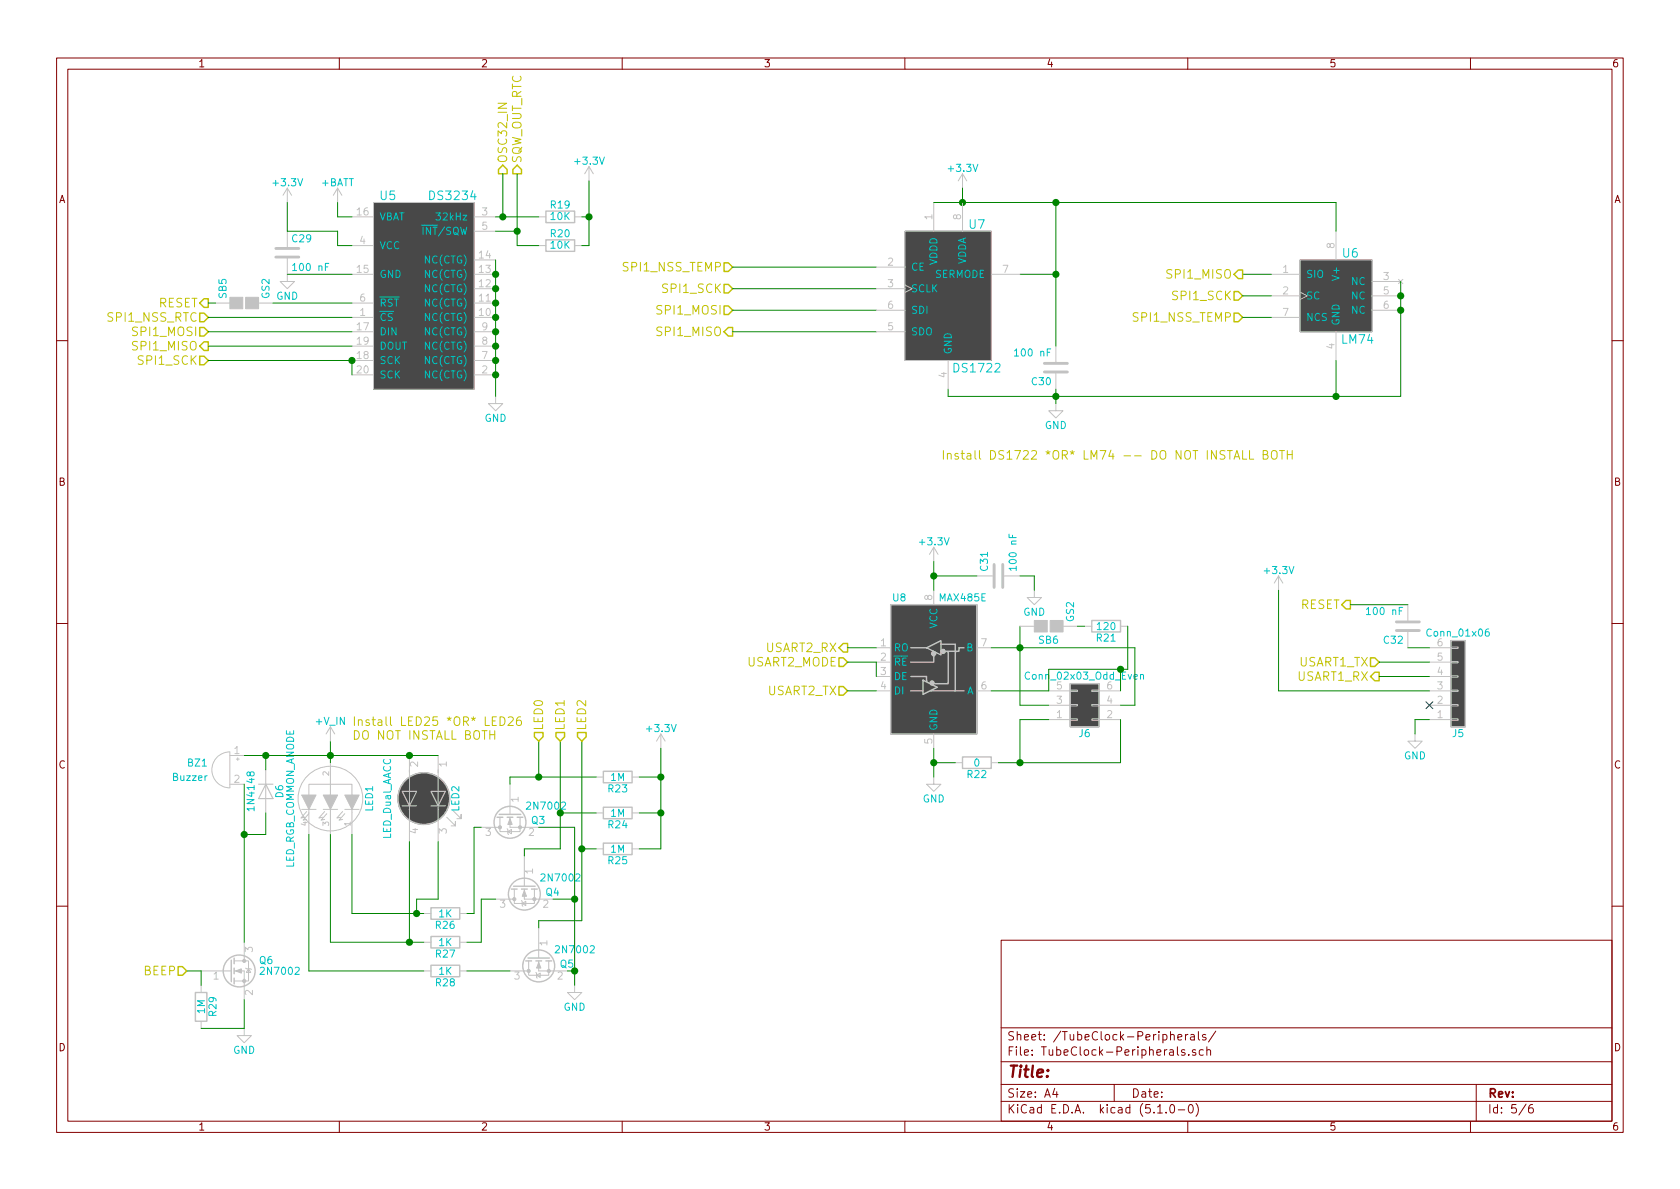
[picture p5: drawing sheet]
EESchema Schematic File Version 4
LIBS:TubeClock-cache
EELAYER 29 0
EELAYER END
$Descr A4 11693 8268
encoding utf-8
Sheet 5 6
Title ""
Date ""
Rev ""
Comp ""
Comment1 ""
Comment2 ""
Comment3 ""
Comment4 ""
$EndDescr
$Comp
L Interface_UART:MAX485E U?
U 1 1
P 6500 4600
AR Path="/5A0ADC38" Ref="U?"  Part="1" 
AR Path="/5A0ADB1D/5A0ADC38" Ref="U?"  Part="1" 
AR Path="/5C8548DD/5A0ADC38" Ref="U?"  Part="1" 
AR Path="/5C7E16B1/5A0ADC38" Ref="U8"  Part="1" 
F 0 "U8" H 6260 5050 50  0000 C CNN
F 1 "MAX485E" H 6530 5050 50  0000 L CNN
F 2 "Package_SO:SOIC-8_3.9x4.9mm_P1.27mm" H 6500 3900 50  0001 C CNN
F 3 "http://www.st.com/content/ccc/resource/technical/document/datasheet/81/93/fa/ed/87/47/46/00/CD00003136.pdf/files/CD00003136.pdf/jcr:content/translations/en.CD00003136.pdf" H 6500 4650 50  0001 C CNN
F 4 "ST1480ACDR" H 6500 4600 60  0001 C CNN "Part Number"
	1    6500 4600
	1    0    0    -1  
$EndComp
Text HLabel 3500 1200 1    60   Output ~ 0
OSC32_IN
$Comp
L power:+3.3V #PWR052
U 1 1
P 4100 1250
F 0 "#PWR052" H 4100 1100 50  0001 C CNN
F 1 "+3.3V" H 4100 1390 50  0000 C CNN
F 2 "" H 4100 1250 50  0001 C CNN
F 3 "" H 4100 1250 50  0001 C CNN
	1    4100 1250
	1    0    0    -1  
$EndComp
$Comp
L power:+BATT #PWR055
U 1 1
P 2350 1400
F 0 "#PWR055" H 2350 1250 50  0001 C CNN
F 1 "+BATT" H 2350 1540 50  0000 C CNN
F 2 "" H 2350 1400 50  0001 C CNN
F 3 "" H 2350 1400 50  0001 C CNN
	1    2350 1400
	1    0    0    -1  
$EndComp
$Comp
L power:GND #PWR057
U 1 1
P 3450 2750
F 0 "#PWR057" H 3450 2500 50  0001 C CNN
F 1 "GND" H 3450 2600 50  0000 C CNN
F 2 "" H 3450 2750 50  0001 C CNN
F 3 "" H 3450 2750 50  0001 C CNN
	1    3450 2750
	1    0    0    -1  
$EndComp
$Comp
L Device:C C29
U 1 1
P 2000 1750
F 0 "C29" H 2025 1850 50  0000 L CNN
F 1 "100 nF" H 2025 1650 50  0000 L CNN
F 2 "Capacitor_SMD:C_0805_2012Metric" H 2038 1600 50  0001 C CNN
F 3 "" H 2000 1750 50  0001 C CNN
	1    2000 1750
	1    0    0    -1  
$EndComp
$Comp
L power:+3.3V #PWR054
U 1 1
P 2000 1400
F 0 "#PWR054" H 2000 1250 50  0001 C CNN
F 1 "+3.3V" H 2000 1540 50  0000 C CNN
F 2 "" H 2000 1400 50  0001 C CNN
F 3 "" H 2000 1400 50  0001 C CNN
	1    2000 1400
	1    0    0    -1  
$EndComp
$Comp
L Device:R R20
U 1 1
P 3900 1700
F 0 "R20" V 3980 1700 50  0000 C CNN
F 1 "10K" V 3900 1700 50  0000 C CNN
F 2 "Resistor_SMD:R_0805_2012Metric" V 3830 1700 50  0001 C CNN
F 3 "" H 3900 1700 50  0001 C CNN
	1    3900 1700
	0    -1   -1   0   
$EndComp
$Comp
L Device:R R19
U 1 1
P 3900 1500
F 0 "R19" V 3980 1500 50  0000 C CNN
F 1 "10K" V 3900 1500 50  0000 C CNN
F 2 "Resistor_SMD:R_0805_2012Metric" V 3830 1500 50  0001 C CNN
F 3 "" H 3900 1500 50  0001 C CNN
	1    3900 1500
	0    -1   -1   0   
$EndComp
$Comp
L power:GND #PWR065
U 1 1
P 6500 5400
F 0 "#PWR065" H 6500 5150 50  0001 C CNN
F 1 "GND" H 6500 5250 50  0000 C CNN
F 2 "" H 6500 5400 50  0001 C CNN
F 3 "" H 6500 5400 50  0001 C CNN
	1    6500 5400
	1    0    0    -1  
$EndComp
$Comp
L power:+3.3V #PWR059
U 1 1
P 6500 3900
F 0 "#PWR059" H 6500 3750 50  0001 C CNN
F 1 "+3.3V" H 6500 4040 50  0000 C CNN
F 2 "" H 6500 3900 50  0001 C CNN
F 3 "" H 6500 3900 50  0001 C CNN
	1    6500 3900
	1    0    0    -1  
$EndComp
$Comp
L Device:C C31
U 1 1
P 6950 4000
F 0 "C31" H 6975 4100 50  0000 L CNN
F 1 "100 nF" H 6975 3900 50  0000 L CNN
F 2 "Capacitor_SMD:C_0805_2012Metric" H 6988 3850 50  0001 C CNN
F 3 "" H 6950 4000 50  0001 C CNN
	1    6950 4000
	0    -1   -1   0   
$EndComp
$Comp
L power:GND #PWR060
U 1 1
P 7200 4100
F 0 "#PWR060" H 7200 3850 50  0001 C CNN
F 1 "GND" H 7200 3950 50  0000 C CNN
F 2 "" H 7200 4100 50  0001 C CNN
F 3 "" H 7200 4100 50  0001 C CNN
	1    7200 4100
	1    0    0    -1  
$EndComp
$Comp
L Connector_Generic:Conn_01x06 J?
U 1 1
P 10150 4800
AR Path="/5A0B47CF" Ref="J?"  Part="1" 
AR Path="/5A0ADB1D/5A0B47CF" Ref="J?"  Part="1" 
AR Path="/5C8548DD/5A0B47CF" Ref="J?"  Part="1" 
AR Path="/5C7E16B1/5A0B47CF" Ref="J5"  Part="1" 
F 0 "J5" H 10150 5100 50  0000 C CNN
F 1 "Conn_01x06" H 10150 4400 50  0000 C CNN
F 2 "Connector_PinHeader_2.54mm:PinHeader_1x06_P2.54mm_Vertical" H 10150 4800 50  0001 C CNN
F 3 "" H 10150 4800 50  0001 C CNN
	1    10150 4800
	1    0    0    1   
$EndComp
$Comp
L power:GND #PWR062
U 1 1
P 9850 5100
F 0 "#PWR062" H 9850 4850 50  0001 C CNN
F 1 "GND" H 9850 4950 50  0000 C CNN
F 2 "" H 9850 5100 50  0001 C CNN
F 3 "" H 9850 5100 50  0001 C CNN
	1    9850 5100
	1    0    0    -1  
$EndComp
$Comp
L power:+3.3V #PWR061
U 1 1
P 8900 4100
F 0 "#PWR061" H 8900 3950 50  0001 C CNN
F 1 "+3.3V" H 8900 4240 50  0000 C CNN
F 2 "" H 8900 4100 50  0001 C CNN
F 3 "" H 8900 4100 50  0001 C CNN
	1    8900 4100
	1    0    0    -1  
$EndComp
Text HLabel 1450 2100 0    60   Output ~ 0
RESET
Text HLabel 9600 4600 0    60   Input ~ 0
USART1_TX
Text HLabel 9600 4700 0    60   Output ~ 0
USART1_RX
Text HLabel 5900 4500 0    60   Output ~ 0
USART2_RX
Text HLabel 5900 4600 0    60   Input ~ 0
USART2_MODE
Text HLabel 5900 4800 0    60   Input ~ 0
USART2_TX
$Comp
L Connector_Generic:Conn_02x03_Odd_Even J?
U 1 1
P 7500 4900
AR Path="/5A0E0EE5" Ref="J?"  Part="1" 
AR Path="/5A0ADB1D/5A0E0EE5" Ref="J?"  Part="1" 
AR Path="/5C8548DD/5A0E0EE5" Ref="J?"  Part="1" 
AR Path="/5C7E16B1/5A0E0EE5" Ref="J6"  Part="1" 
F 0 "J6" H 7550 5100 50  0000 C CNN
F 1 "Conn_02x03_Odd_Even" H 7550 4700 50  0000 C CNN
F 2 "Connector_PinHeader_2.54mm:PinHeader_2x03_P2.54mm_Vertical" H 7500 4900 50  0001 C CNN
F 3 "" H 7500 4900 50  0001 C CNN
	1    7500 4900
	1    0    0    1   
$EndComp
$Comp
L Device:C C32
U 1 1
P 9800 4350
F 0 "C32" H 9825 4450 50  0000 L CNN
F 1 "100 nF" H 9825 4250 50  0000 L CNN
F 2 "Capacitor_SMD:C_0805_2012Metric" H 9838 4200 50  0001 C CNN
F 3 "" H 9800 4350 50  0001 C CNN
	1    9800 4350
	-1   0    0    1   
$EndComp
$Comp
L power:+3.3V #PWR053
U 1 1
P 6700 1300
F 0 "#PWR053" H 6700 1150 50  0001 C CNN
F 1 "+3.3V" H 6700 1440 50  0000 C CNN
F 2 "" H 6700 1300 50  0001 C CNN
F 3 "" H 6700 1300 50  0001 C CNN
	1    6700 1300
	1    0    0    -1  
$EndComp
$Comp
L Device:C C30
U 1 1
P 7350 2550
F 0 "C30" H 7375 2650 50  0000 L CNN
F 1 "100 nF" H 7375 2450 50  0000 L CNN
F 2 "Capacitor_SMD:C_0805_2012Metric" H 7388 2400 50  0001 C CNN
F 3 "" H 7350 2550 50  0001 C CNN
	1    7350 2550
	-1   0    0    1   
$EndComp
$Comp
L power:GND #PWR058
U 1 1
P 7350 2800
F 0 "#PWR058" H 7350 2550 50  0001 C CNN
F 1 "GND" H 7350 2650 50  0000 C CNN
F 2 "" H 7350 2800 50  0001 C CNN
F 3 "" H 7350 2800 50  0001 C CNN
	1    7350 2800
	1    0    0    -1  
$EndComp
$Comp
L TubeClock:DS3234 U?
U 1 1
P 2950 2050
AR Path="/5A7DBF61" Ref="U?"  Part="1" 
AR Path="/5A0ADB1D/5A7DBF61" Ref="U?"  Part="1" 
AR Path="/5C8548DD/5A7DBF61" Ref="U?"  Part="1" 
AR Path="/5C7E16B1/5A7DBF61" Ref="U5"  Part="1" 
F 0 "U5" H 2700 2750 60  0000 C CNN
F 1 "DS3234" H 3150 2750 60  0000 C CNN
F 2 "Package_SO:SO-20_12.8x7.5mm_P1.27mm" H 2950 2050 60  0001 C CNN
F 3 "https://datasheets.maximintegrated.com/en/ds/DS3234.pdf" H 2950 2050 60  0001 C CNN
F 4 "Maxim" H 2750 1300 60  0001 C CNN "Manufacturer"
	1    2950 2050
	1    0    0    -1  
$EndComp
Text HLabel 1450 2500 0    60   Input ~ 0
SPI1_SCK
Text HLabel 1450 2300 0    60   Input ~ 0
SPI1_MOSI
Text HLabel 1450 2400 0    60   Output ~ 0
SPI1_MISO
$Comp
L power:GND #PWR056
U 1 1
P 2000 1900
F 0 "#PWR056" H 2000 1650 50  0001 C CNN
F 1 "GND" H 2000 1750 50  0000 C CNN
F 2 "" H 2000 1900 50  0001 C CNN
F 3 "" H 2000 1900 50  0001 C CNN
	1    2000 1900
	1    0    0    -1  
$EndComp
Text HLabel 1450 2200 0    60   Input ~ 0
SPI1_NSS_RTC
$Comp
L TubeClock:LM74 U?
U 1 1
P 9300 2050
AR Path="/5A7E2809" Ref="U?"  Part="1" 
AR Path="/5A0ADB1D/5A7E2809" Ref="U?"  Part="1" 
AR Path="/5C8548DD/5A7E2809" Ref="U?"  Part="1" 
AR Path="/5C7E16B1/5A7E2809" Ref="U6"  Part="1" 
F 0 "U6" H 9400 2350 60  0000 C CNN
F 1 "LM74" H 9450 1750 60  0000 C CNN
F 2 "Package_SO:SOIC-8_3.9x4.9mm_P1.27mm" H 9300 2050 60  0001 C CNN
F 3 "http://www.ti.com/lit/ds/symlink/lm74.pdf" H 9300 2050 60  0001 C CNN
F 4 "LM74CIMX-3/NOPB" H 9300 2050 60  0001 C CNN "Part Number"
	1    9300 2050
	1    0    0    -1  
$EndComp
Text HLabel 9400 4200 0    60   Output ~ 0
RESET
Wire Wire Line
	6900 4800 7300 4800
Wire Wire Line
	6900 4500 7100 4500
Wire Wire Line
	7100 4350 7100 4500
Wire Wire Line
	7100 4900 7300 4900
Wire Wire Line
	6500 5200 6500 5300
Wire Wire Line
	7300 5000 7100 5000
Wire Wire Line
	7100 5000 7100 5300
Connection ~ 6500 5300
Wire Wire Line
	6500 3900 6500 4000
Wire Wire Line
	6800 4000 6500 4000
Connection ~ 6500 4000
Wire Wire Line
	7100 4000 7200 4000
Wire Wire Line
	7200 4000 7200 4100
Wire Wire Line
	6100 4600 6100 4700
Wire Wire Line
	9850 5100 9850 5000
Wire Wire Line
	9850 5000 9950 5000
Wire Wire Line
	5900 4500 6100 4500
Wire Wire Line
	6100 4600 5900 4600
Wire Wire Line
	5900 4800 6100 4800
Wire Wire Line
	7800 5300 7800 5000
Connection ~ 7100 5300
Wire Wire Line
	7300 4650 7800 4650
Wire Wire Line
	7300 4800 7300 4650
Wire Wire Line
	7800 4900 7900 4900
Wire Wire Line
	7900 4900 7900 4500
Connection ~ 7100 4500
Wire Wire Line
	9400 4200 9800 4200
Wire Wire Line
	9800 4500 9950 4500
Wire Wire Line
	9600 4600 9950 4600
Wire Wire Line
	9950 4700 9600 4700
Wire Wire Line
	8900 4100 8900 4800
Wire Wire Line
	8900 4800 9950 4800
Wire Wire Line
	2450 1500 2350 1500
Wire Wire Line
	2350 1500 2350 1400
Wire Wire Line
	2450 1900 2000 1900
Wire Wire Line
	2450 1700 2350 1700
Wire Wire Line
	2350 1700 2350 1600
Wire Wire Line
	2000 1600 2000 1400
Wire Wire Line
	4050 1700 4100 1700
Wire Wire Line
	4100 1700 4100 1500
Wire Wire Line
	4050 1500 4100 1500
Connection ~ 4100 1500
Wire Wire Line
	2450 2500 1450 2500
Wire Wire Line
	1450 2400 2450 2400
Wire Wire Line
	2450 2300 1450 2300
Wire Wire Line
	1450 2200 2450 2200
Wire Wire Line
	2450 2600 2450 2500
Wire Wire Line
	7350 1400 7350 1900
Connection ~ 6700 1400
Wire Wire Line
	7100 1900 7350 1900
Connection ~ 7350 1900
Wire Wire Line
	7350 2700 7350 2750
Wire Wire Line
	6600 2700 6600 2750
Wire Wire Line
	6600 2750 7350 2750
Connection ~ 7350 2750
Wire Wire Line
	6700 1300 6700 1400
Text HLabel 5100 2000 0    60   Input ~ 0
SPI1_SCK
Text HLabel 5100 2150 0    60   Input ~ 0
SPI1_MOSI
Text HLabel 5100 2300 0    60   Output ~ 0
SPI1_MISO
Text HLabel 5100 1850 0    60   Input ~ 0
SPI1_NSS_TEMP
Wire Wire Line
	5100 1850 6100 1850
Wire Wire Line
	6100 2000 5100 2000
Wire Wire Line
	5100 2150 6100 2150
Wire Wire Line
	6100 2300 5100 2300
Text HLabel 8650 2200 0    60   Input ~ 0
SPI1_NSS_TEMP
Text HLabel 8650 2050 0    60   Input ~ 0
SPI1_SCK
Wire Wire Line
	8650 1900 8850 1900
Wire Wire Line
	8850 2050 8650 2050
Wire Wire Line
	8650 2200 8850 2200
Text HLabel 8650 1900 0    60   Output ~ 0
SPI1_MISO
Wire Wire Line
	9300 2750 9300 2500
Connection ~ 9300 2750
Wire Wire Line
	9300 1400 9300 1600
Connection ~ 7350 1400
$Comp
L TubeClock:DS1722 U?
U 1 1
P 6600 2150
AR Path="/5A7E240D" Ref="U?"  Part="1" 
AR Path="/5A0ADB1D/5A7E240D" Ref="U?"  Part="1" 
AR Path="/5C8548DD/5A7E240D" Ref="U?"  Part="1" 
AR Path="/5C7E16B1/5A7E240D" Ref="U7"  Part="1" 
F 0 "U7" H 6800 2750 60  0000 C CNN
F 1 "DS1722" H 6800 1750 60  0000 C CNN
F 2 "Package_SO:SOIC-8_3.9x4.9mm_P1.27mm" H 6600 2150 60  0001 C CNN
F 3 "https://datasheets.maximintegrated.com/en/ds/DS1722.pdf" H 6600 2150 60  0001 C CNN
	1    6600 2150
	1    0    0    -1  
$EndComp
Wire Wire Line
	6500 1400 6700 1400
Wire Wire Line
	2350 1600 2000 1600
Text Notes 6550 3200 0    60   ~ 0
Install DS1722 *OR* LM74 -- DO NOT INSTALL BOTH
$Comp
L win:GS2 SB5
U 1 1
P 1700 2100
F 0 "SB5" H 1800 2250 50  0000 C CNN
F 1 "GS2" H 1800 1951 50  0000 C CNN
F 2 "Jumper:SolderJumper-2_P1.3mm_Open_Pad1.0x1.5mm" V 1774 2100 50  0001 C CNN
F 3 "" H 1700 2100 50  0001 C CNN
	1    1700 2100
	0    -1   -1   0   
$EndComp
Wire Wire Line
	1450 2100 1500 2100
Wire Wire Line
	1900 2100 2450 2100
$Comp
L Device:LED_Dual_AACC LED2
U 1 1
P 2950 5550
F 0 "LED2" H 2950 5775 50  0000 C CNN
F 1 "LED_Dual_AACC" H 2950 5300 50  0000 C CNN
F 2 "LED_SMD:LED_Cree-PLCC4_3.2x2.8mm_CCW" H 2980 5550 50  0001 C CNN
F 3 "https://www.vcclite.com/product/led-smt-1206-1-72-1v-20ma-redgreen-2k/" H 2980 5550 50  0001 C CNN
F 4 "CMD1522SRUGCTR8" H 2950 5550 60  0001 C CNN "Part Number"
	1    2950 5550
	0    1    1    0   
$EndComp
$Comp
L Transistor_FET:2N7002 Q?
U 1 1
P 3650 6150
AR Path="/5B2225CE" Ref="Q?"  Part="1" 
AR Path="/5A0ADB1D/5B2225CE" Ref="Q?"  Part="1" 
AR Path="/5C8548DD/5B2225CE" Ref="Q?"  Part="1" 
AR Path="/5C7E16B1/5B2225CE" Ref="Q4"  Part="1" 
F 0 "Q4" V 3700 5900 50  0000 L CNN
F 1 "2N7002" V 3600 5750 50  0000 L CNN
F 2 "Package_TO_SOT_SMD:SOT-23" H 3850 6075 50  0001 L CIN
F 3 "https://www.diodes.com/assets/Datasheets/ds11303.pdf" H 3650 6150 50  0001 L CNN
	1    3650 6150
	0    -1   1    0   
$EndComp
$Comp
L Transistor_FET:2N7002 Q?
U 1 1
P 3550 5650
AR Path="/5B2225D5" Ref="Q?"  Part="1" 
AR Path="/5A0ADB1D/5B2225D5" Ref="Q?"  Part="1" 
AR Path="/5C8548DD/5B2225D5" Ref="Q?"  Part="1" 
AR Path="/5C7E16B1/5B2225D5" Ref="Q3"  Part="1" 
F 0 "Q3" V 3600 5400 50  0000 L CNN
F 1 "2N7002" V 3500 5250 50  0000 L CNN
F 2 "Package_TO_SOT_SMD:SOT-23" H 3750 5575 50  0001 L CIN
F 3 "https://www.diodes.com/assets/Datasheets/ds11303.pdf" H 3550 5650 50  0001 L CNN
	1    3550 5650
	0    -1   1    0   
$EndComp
$Comp
L Device:R R27
U 1 1
P 3100 6550
F 0 "R27" V 3180 6550 50  0000 C CNN
F 1 "1K" V 3100 6550 50  0000 C CNN
F 2 "Resistor_SMD:R_0805_2012Metric" V 3030 6550 50  0001 C CNN
F 3 "" H 3100 6550 50  0001 C CNN
	1    3100 6550
	0    1    1    0   
$EndComp
$Comp
L Device:R R26
U 1 1
P 3100 6350
F 0 "R26" V 3180 6350 50  0000 C CNN
F 1 "1K" V 3100 6350 50  0000 C CNN
F 2 "Resistor_SMD:R_0805_2012Metric" V 3030 6350 50  0001 C CNN
F 3 "" H 3100 6350 50  0001 C CNN
	1    3100 6350
	0    -1   1    0   
$EndComp
$Comp
L power:GND #PWR066
U 1 1
P 4000 6850
F 0 "#PWR066" H 4000 6600 50  0001 C CNN
F 1 "GND" H 4000 6700 50  0000 C CNN
F 2 "" H 4000 6850 50  0001 C CNN
F 3 "" H 4000 6850 50  0001 C CNN
	1    4000 6850
	1    0    0    -1  
$EndComp
$Comp
L Device:R R23
U 1 1
P 4300 5400
F 0 "R23" V 4380 5400 50  0000 C CNN
F 1 "1M" V 4300 5400 50  0000 C CNN
F 2 "Resistor_SMD:R_0805_2012Metric" V 4230 5400 50  0001 C CNN
F 3 "" H 4300 5400 50  0001 C CNN
	1    4300 5400
	0    1    1    0   
$EndComp
$Comp
L Device:R R24
U 1 1
P 4300 5650
F 0 "R24" V 4380 5650 50  0000 C CNN
F 1 "1M" V 4300 5650 50  0000 C CNN
F 2 "Resistor_SMD:R_0805_2012Metric" V 4230 5650 50  0001 C CNN
F 3 "" H 4300 5650 50  0001 C CNN
	1    4300 5650
	0    1    1    0   
$EndComp
$Comp
L power:+3.3V #PWR064
U 1 1
P 4600 5200
F 0 "#PWR064" H 4600 5050 50  0001 C CNN
F 1 "+3.3V" H 4600 5340 50  0000 C CNN
F 2 "" H 4600 5200 50  0001 C CNN
F 3 "" H 4600 5200 50  0001 C CNN
	1    4600 5200
	1    0    0    -1  
$EndComp
$Comp
L Device:Buzzer BZ1
U 1 1
P 1600 5350
F 0 "BZ1" H 1750 5400 50  0000 L CNN
F 1 "Buzzer" H 1750 5300 50  0000 L CNN
F 2 "TubeClock:Buzzer_16x14RM7.6" V 1575 5450 50  0001 C CNN
F 3 "https://product.tdk.com/en/search/sw_piezo/sw_piezo/em-buzzer/info?part_no=SD1614TT-B1" V 1575 5450 50  0001 C CNN
F 4 "TDK SD1614TT-B1" H 1600 5350 60  0001 C CNN "Part Number"
	1    1600 5350
	-1   0    0    -1  
$EndComp
$Comp
L Transistor_FET:2N7002 Q?
U 1 1
P 1600 6750
AR Path="/5B22260E" Ref="Q?"  Part="1" 
AR Path="/5A0ADB1D/5B22260E" Ref="Q?"  Part="1" 
AR Path="/5C8548DD/5B22260E" Ref="Q?"  Part="1" 
AR Path="/5C7E16B1/5B22260E" Ref="Q6"  Part="1" 
F 0 "Q6" H 1800 6825 50  0000 L CNN
F 1 "2N7002" H 1800 6750 50  0000 L CNN
F 2 "Package_TO_SOT_SMD:SOT-23" H 1800 6675 50  0001 L CIN
F 3 "https://www.diodes.com/assets/Datasheets/ds11303.pdf" H 1600 6750 50  0001 L CNN
	1    1600 6750
	1    0    0    -1  
$EndComp
$Comp
L power:GND #PWR067
U 1 1
P 1700 7150
F 0 "#PWR067" H 1700 6900 50  0001 C CNN
F 1 "GND" H 1700 7000 50  0000 C CNN
F 2 "" H 1700 7150 50  0001 C CNN
F 3 "" H 1700 7150 50  0001 C CNN
	1    1700 7150
	1    0    0    -1  
$EndComp
$Comp
L Device:R R29
U 1 1
P 1400 7000
F 0 "R29" V 1480 7000 50  0000 C CNN
F 1 "1M" V 1400 7000 50  0000 C CNN
F 2 "Resistor_SMD:R_0805_2012Metric" V 1330 7000 50  0001 C CNN
F 3 "" H 1400 7000 50  0001 C CNN
	1    1400 7000
	1    0    0    -1  
$EndComp
$Comp
L Device:R R25
U 1 1
P 4300 5900
F 0 "R25" V 4380 5900 50  0000 C CNN
F 1 "1M" V 4300 5900 50  0000 C CNN
F 2 "Resistor_SMD:R_0805_2012Metric" V 4230 5900 50  0001 C CNN
F 3 "" H 4300 5900 50  0001 C CNN
	1    4300 5900
	0    1    1    0   
$EndComp
$Comp
L Transistor_FET:2N7002 Q?
U 1 1
P 3750 6650
AR Path="/5B22262B" Ref="Q?"  Part="1" 
AR Path="/5A0ADB1D/5B22262B" Ref="Q?"  Part="1" 
AR Path="/5C8548DD/5B22262B" Ref="Q?"  Part="1" 
AR Path="/5C7E16B1/5B22262B" Ref="Q5"  Part="1" 
F 0 "Q5" V 3800 6400 50  0000 L CNN
F 1 "2N7002" V 3700 6250 50  0000 L CNN
F 2 "Package_TO_SOT_SMD:SOT-23" H 3950 6575 50  0001 L CIN
F 3 "https://www.diodes.com/assets/Datasheets/ds11303.pdf" H 3750 6650 50  0001 L CNN
	1    3750 6650
	0    -1   1    0   
$EndComp
$Comp
L Device:R R28
U 1 1
P 3100 6750
F 0 "R28" V 3180 6750 50  0000 C CNN
F 1 "1K" V 3100 6750 50  0000 C CNN
F 2 "Resistor_SMD:R_0805_2012Metric" V 3030 6750 50  0001 C CNN
F 3 "" H 3100 6750 50  0001 C CNN
	1    3100 6750
	0    1    1    0   
$EndComp
$Comp
L win:LED_RGB_COMMON_ANODE LED1
U 1 1
P 2300 5550
F 0 "LED1" H 2300 5825 50  0000 C CNN
F 1 "LED_RGB_COMMON_ANODE" H 2300 5275 50  0000 C CNN
F 2 "LED_THT:LED_D5.0mm-4_RGB" H 2325 5700 60  0001 C CNN
F 3 "https://www.adafruit.com/product/302" H 2325 5700 60  0001 C CNN
	1    2300 5550
	0    1    1    0   
$EndComp
Connection ~ 4600 5400
Wire Wire Line
	4600 5200 4600 5400
Wire Wire Line
	1700 5450 1700 5800
Wire Wire Line
	1700 6950 1700 7150
Wire Wire Line
	1300 6750 1400 6750
Wire Wire Line
	1400 6750 1400 6850
Wire Wire Line
	1400 7150 1700 7150
Wire Wire Line
	4150 5400 3750 5400
Wire Wire Line
	3550 5400 3550 5450
Wire Wire Line
	4150 5650 3900 5650
Wire Wire Line
	3650 5900 3650 5950
Wire Wire Line
	4150 5900 4050 5900
Wire Wire Line
	3750 6400 3750 6450
Wire Wire Line
	4600 5900 4450 5900
Wire Wire Line
	4450 5650 4600 5650
Wire Wire Line
	3750 5150 3750 5400
Connection ~ 3750 5400
Wire Wire Line
	3900 5150 3900 5650
Wire Wire Line
	4050 5150 4050 5900
Wire Wire Line
	3750 5750 4000 5750
Wire Wire Line
	4000 5750 4000 6250
Wire Wire Line
	3950 6750 4000 6750
Connection ~ 4000 6750
Wire Wire Line
	3850 6250 4000 6250
Connection ~ 4000 6250
Wire Wire Line
	3250 6350 3300 6350
Wire Wire Line
	3300 6350 3300 5750
Wire Wire Line
	3300 5750 3350 5750
Wire Wire Line
	3250 6550 3350 6550
Wire Wire Line
	3350 6550 3350 6250
Wire Wire Line
	3350 6250 3450 6250
Wire Wire Line
	3250 6750 3550 6750
Wire Wire Line
	1700 5250 1850 5250
Wire Wire Line
	2300 5150 2300 5250
Connection ~ 2300 5250
Wire Wire Line
	3050 5850 3050 6250
Wire Wire Line
	3050 6250 2900 6250
Wire Wire Line
	2900 6250 2900 6350
Wire Wire Line
	2450 6350 2900 6350
Wire Wire Line
	2950 6750 2150 6750
Wire Wire Line
	2150 6750 2150 5800
Wire Wire Line
	2450 5800 2450 6350
Connection ~ 2900 6350
Wire Wire Line
	2950 6550 2850 6550
Wire Wire Line
	2300 6550 2300 5800
Wire Wire Line
	2850 5850 2850 6550
Connection ~ 2850 6550
Wire Wire Line
	4450 5400 4600 5400
$Comp
L TubeClock:+V_IN #PWR?
U 1 1
P 2300 5150
AR Path="/5B222675" Ref="#PWR?"  Part="1" 
AR Path="/5A0ADB1D/5B222675" Ref="#PWR?"  Part="1" 
AR Path="/5C8548DD/5B222675" Ref="#PWR?"  Part="1" 
AR Path="/5C7E16B1/5B222675" Ref="#PWR063"  Part="1" 
F 0 "#PWR063" H 2300 5000 50  0001 C CNN
F 1 "+V_IN" H 2300 5290 50  0000 C CNN
F 2 "" H 2300 5150 50  0001 C CNN
F 3 "" H 2300 5150 50  0001 C CNN
	1    2300 5150
	1    0    0    -1  
$EndComp
$Comp
L Device:D D6
U 1 1
P 1850 5500
F 0 "D6" H 1850 5600 50  0000 C CNN
F 1 "1N4148" H 1850 5400 50  0000 C CNN
F 2 "Diode_SMD:D_SOD-123" H 1850 5500 50  0001 C CNN
F 3 "https://www.diodes.com/assets/Datasheets/ds30086.pdf" H 1850 5500 50  0001 C CNN
	1    1850 5500
	0    1    1    0   
$EndComp
Wire Wire Line
	1850 5350 1850 5250
Connection ~ 1850 5250
Wire Wire Line
	1850 5650 1850 5800
Wire Wire Line
	1850 5800 1700 5800
Text Notes 2450 5150 0    60   ~ 0
Install LED25 *OR* LED26\nDO NOT INSTALL BOTH
Text HLabel 1300 6750 0    60   Input ~ 0
BEEP
Text HLabel 3750 5150 1    60   Input ~ 0
LED0
Text HLabel 3900 5150 1    60   Input ~ 0
LED1
Text HLabel 4050 5150 1    60   Input ~ 0
LED2
$Comp
L Device:R R21
U 1 1
P 7700 4350
F 0 "R21" V 7780 4350 50  0000 C CNN
F 1 "120" V 7700 4350 50  0000 C CNN
F 2 "Resistor_SMD:R_0805_2012Metric" V 7630 4350 50  0001 C CNN
F 3 "" H 7700 4350 50  0001 C CNN
	1    7700 4350
	0    1    1    0   
$EndComp
$Comp
L Device:R R22
U 1 1
P 6800 5300
F 0 "R22" V 6880 5300 50  0000 C CNN
F 1 "0" V 6800 5300 50  0000 C CNN
F 2 "Resistor_SMD:R_0805_2012Metric" V 6730 5300 50  0001 C CNN
F 3 "" H 6800 5300 50  0001 C CNN
	1    6800 5300
	0    1    1    0   
$EndComp
Wire Wire Line
	6950 5300 7100 5300
Wire Wire Line
	6650 5300 6500 5300
$Comp
L win:GS2 SB6
U 1 1
P 7300 4350
F 0 "SB6" V 7200 4350 50  0000 C CNN
F 1 "GS2" H 7400 4201 50  0000 C CNN
F 2 "Jumper:SolderJumper-2_P1.3mm_Open_Pad1.0x1.5mm" V 7374 4350 50  0001 C CNN
F 3 "" H 7300 4350 50  0001 C CNN
	1    7300 4350
	0    -1   -1   0   
$EndComp
Wire Wire Line
	7800 4800 7800 4650
Wire Wire Line
	7850 4650 7850 4350
Connection ~ 7800 4650
Wire Wire Line
	7500 4350 7550 4350
Wire Wire Line
	6500 5300 6500 5400
Wire Wire Line
	6500 4000 6500 4100
Wire Wire Line
	7100 5300 7800 5300
Wire Wire Line
	7100 4500 7900 4500
Wire Wire Line
	7100 4500 7100 4900
Wire Wire Line
	4100 1500 4100 1250
Wire Wire Line
	6700 1400 7350 1400
Wire Wire Line
	7350 1900 7350 2400
Wire Wire Line
	7350 2750 7350 2800
Wire Wire Line
	7350 2750 9300 2750
Wire Wire Line
	9300 2750 9750 2750
Wire Wire Line
	7350 1400 9300 1400
Wire Wire Line
	4600 5400 4600 5650
Wire Wire Line
	3750 5400 3550 5400
Wire Wire Line
	3900 5900 3650 5900
Wire Wire Line
	4050 6400 3750 6400
Wire Wire Line
	4000 6750 4000 6850
Wire Wire Line
	4000 6250 4000 6750
Wire Wire Line
	2300 5250 2300 5300
Wire Wire Line
	2900 6350 2950 6350
Wire Wire Line
	2850 6550 2300 6550
Wire Wire Line
	1850 5250 2300 5250
Wire Wire Line
	7800 4650 7850 4650
Wire Wire Line
	3450 1800 3450 1900
Text HLabel 3600 1200 1    60   Output ~ 0
SQW_OUT_RTC
Wire Wire Line
	1700 5800 1700 6550
Connection ~ 1700 5800
Connection ~ 3900 5650
Wire Wire Line
	3900 5650 3900 5900
Connection ~ 4600 5650
Wire Wire Line
	4600 5650 4600 5900
Connection ~ 4050 5900
Wire Wire Line
	4050 5900 4050 6400
Wire Wire Line
	2300 5250 2850 5250
Wire Wire Line
	2850 5250 3050 5250
Connection ~ 2850 5250
Wire Wire Line
	3450 2600 3450 2750
Connection ~ 2450 2500
Wire Wire Line
	3450 1900 3450 2000
Connection ~ 3450 1900
Wire Wire Line
	3450 2000 3450 2100
Connection ~ 3450 2000
Wire Wire Line
	3450 2100 3450 2200
Connection ~ 3450 2100
Wire Wire Line
	3450 2200 3450 2300
Connection ~ 3450 2200
Wire Wire Line
	3450 2300 3450 2400
Connection ~ 3450 2300
Wire Wire Line
	3450 2400 3450 2500
Connection ~ 3450 2400
Wire Wire Line
	3450 2500 3450 2600
Connection ~ 3450 2500
Connection ~ 3450 2600
NoConn ~ 9950 4900
Wire Wire Line
	9750 2150 9750 2750
Wire Wire Line
	9750 2150 9750 2050
Connection ~ 9750 2150
Wire Wire Line
	9750 2050 9750 1950
Connection ~ 9750 2050
Wire Wire Line
	3450 1600 3600 1600
Wire Wire Line
	3750 1700 3600 1700
Wire Wire Line
	3600 1700 3600 1600
Wire Wire Line
	3450 1500 3500 1500
Wire Wire Line
	3600 1600 3600 1200
Connection ~ 3600 1600
Wire Wire Line
	3500 1200 3500 1500
Connection ~ 3500 1500
Wire Wire Line
	3500 1500 3750 1500
$EndSCHEMATC
